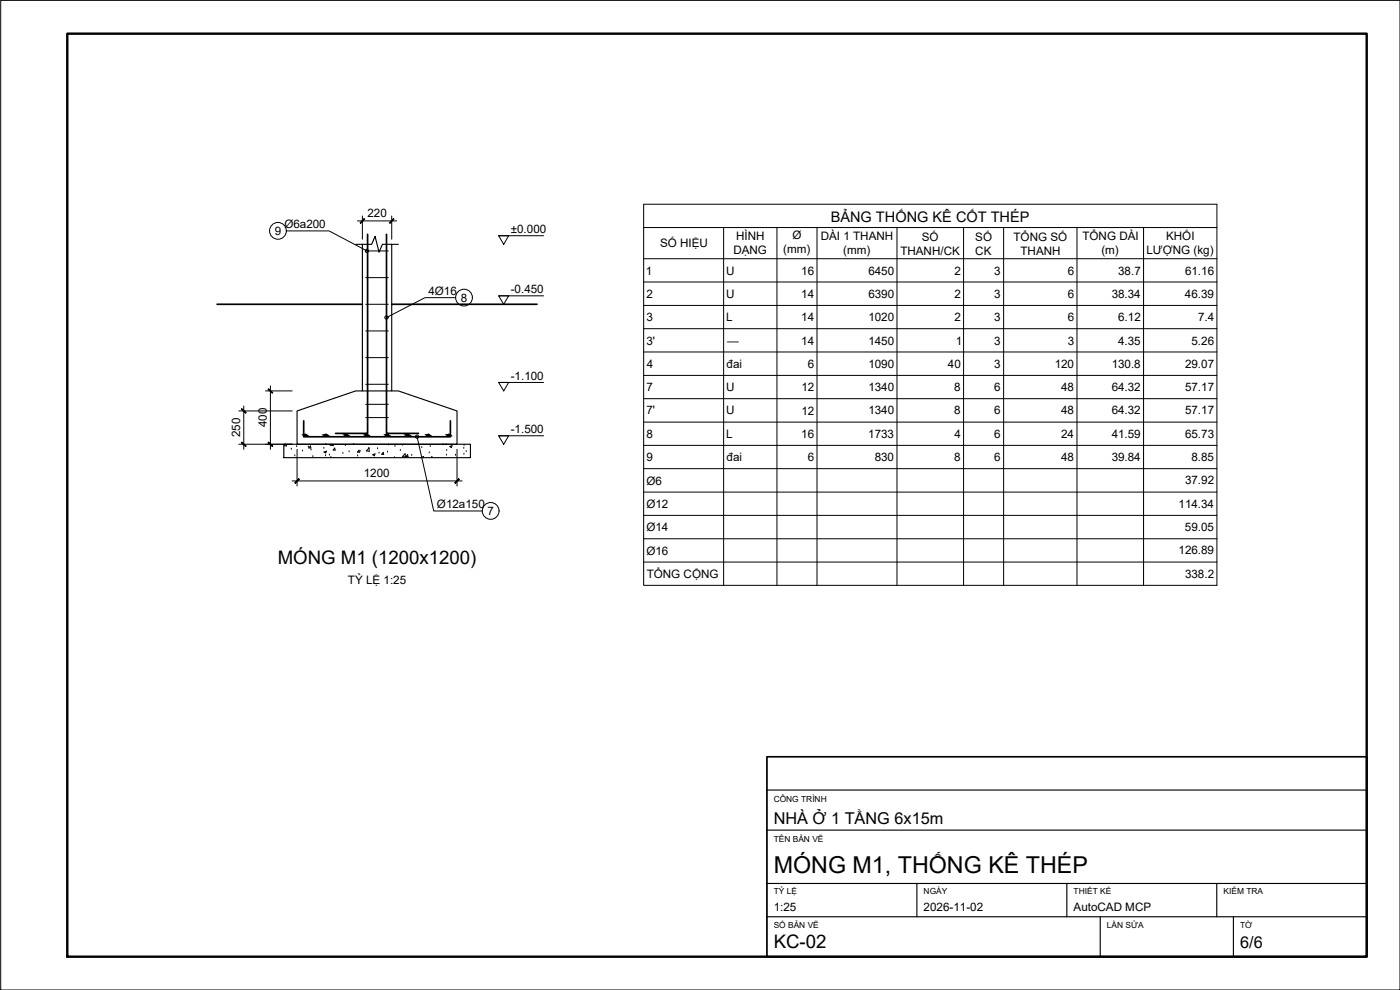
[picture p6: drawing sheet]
<svg xmlns="http://www.w3.org/2000/svg" width="420mm" height="297mm" viewBox="0 0 420 297" stroke-linecap="round" stroke-linejoin="round" font-family="sans-serif">
<!-- layer: S-CONC -->
<path d="M106.8 73.3h4.7l1.1-2.4 1.1 4.8 1.1-2.4h4.7M108.8 73.3v44M117.6 73.3v44M85.2 133.3h56v4h-56zM89.2 123.3l17.6-6h12.7l17.7 6v10h-48z" fill="none" stroke="#000" stroke-width=".34"/>
<!-- layer: S-CONC-PATT -->
<g fill="none" stroke="#000" stroke-width=".3">
<path d="M85.8 133.3l-.4 .5h.6l-.1-.5M87.4 134.8h.1M88.5 136.8h.1M89 134h.1M90.8 135.3h.1M92.5 134.1h.1M93.2 133.8l.1 .6h-.6zM93.3 135h.1M93.9 137h.1M97.2 134.5h.1M97.2 135.6l.8-.3-.3 .7zM97.7 136.8h.1"/>
<path d="M97.8 133.4h.1M98.8 136.6h.1M99.3 137.2h.1M99.4 133.3l-.3 .3 .9 .1M99.9 133.3l.1 .5M100.5 134.4l.1 .7-.6-.1zM102.9 136h.1M103.6 133.7h.1M104.8 135.5h.1M106.2 133.3h.1M107.3 136.8h.1M107.7 135.1l.2 .6h-.6z"/>
<path d="M108.1 135.4h.1M110.7 134.5h.1M110.7 134.4l.1 1-.9-.1zM111.8 136.4l.7-.2-.1 .6zM113.3 134.6h.1M113.7 136h.1M115.1 135.7l-.5 .6 .5 .1-.1-.7M116.3 135.7h.1M116.6 133.5h.1M118.4 137.3h.1M118.5 133.9h.1M120.1 135.2h.1"/>
<path d="M120.6 133.3l.3 .2v-.2M121.6 136.1l.1 1-.9-.1zM122.3 136.4l.2 .6-.7-.1zM123.6 136.6h.1M126.5 137.3l.6-.3-.1 .3M126.6 134.3h.1M128.8 135.9h.1M129.1 134h.1M129.4 137.3l.2-.3 .1 .3M133 133.5h.1M133.9 133.4h.1M134 136.6h.1"/>
<path d="M134.1 135.2h.1M135 134l.7-.3-.2 .6zM136.7 136.6h.1M139.2 134.5h.1M139.2 136.3h.1M139.3 133.6h.1M139.9 135.5h.1"/>
</g>
<!-- layer: S-REBR -->
<g fill="none" stroke="#000" stroke-width=".51">
<path d="M110.3 70.3v59.7h-9.6M116 70.3v59.7h9.6M91.1 126.3v4.7h44.1v-4.7"/>
<circle cx="91.6" cy="130.6" r=".23"/>
<circle cx="97.8" cy="130.6" r=".23"/>
<circle cx="103.9" cy="130.6" r=".23"/>
<circle cx="110" cy="130.6" r=".23"/>
<circle cx="116.2" cy="130.6" r=".23"/>
<circle cx="122.4" cy="130.6" r=".23"/>
<circle cx="128.5" cy="130.6" r=".23"/>
<circle cx="134.7" cy="130.6" r=".23"/>
</g>
<g fill="#000" stroke="#000" stroke-width=".3">
<path d="M91.6 130.4l.2 .1zM91.4 130.5h.4z"/>
<path d="M91.4 130.5l.5 .1zM91.4 130.5l.5 .1z"/>
<path d="M91.4 130.7h.4zM91.4 130.7l.3 .1z"/>
<path d="M91.4 130.6h.5zM91.4 130.6l.4 .1z"/>
<path d="M97.7 130.4l.3 .1zM97.6 130.5h.4z"/>
<path d="M97.6 130.5l.4 .1zM97.6 130.5l.4 .1z"/>
<path d="M97.6 130.7h.4zM97.6 130.7l.3 .1z"/>
<path d="M97.5 130.6h.5zM97.5 130.6l.5 .1z"/>
<path d="M103.8 130.4l.3 .1zM103.8 130.4l.3 .1z"/>
<path d="M103.8 130.5l.4 .1zM103.8 130.5l.4 .1z"/>
<path d="M103.8 130.7h.3zM103.8 130.7l.2 .1z"/>
<path d="M103.7 130.6h.5zM103.7 130.6l.4 .1z"/>
<path d="M110 130.4l.3 .1zM109.9 130.5h.4z"/>
<path d="M109.9 130.5l.4 .1zM109.9 130.5l.4 .1z"/>
<path d="M109.9 130.7h.4zM109.9 130.7l.3 .1z"/>
<path d="M109.9 130.6h.4zM109.9 130.6l.4 .1z"/>
<path d="M116.2 130.4l.2 .1zM116 130.5h.4z"/>
<path d="M116 130.5l.5 .1zM116 130.5l.5 .1z"/>
<path d="M116 130.7h.4zM116 130.7l.3 .1z"/>
<path d="M116 130.6h.5zM116 130.6l.4 .1z"/>
<path d="M122.3 130.4l.3 .1zM122.2 130.5h.4z"/>
<path d="M122.2 130.5l.4 .1zM122.2 130.5l.4 .1z"/>
<path d="M122.2 130.7h.4zM122.2 130.7l.3 .1z"/>
<path d="M122.1 130.6h.5zM122.1 130.6l.5 .1z"/>
<path d="M128.5 130.4l.2 .1zM128.4 130.5h.3z"/>
<path d="M128.4 130.5l.4 .1zM128.4 130.5l.4 .1z"/>
<path d="M128.4 130.7h.3zM128.4 130.7l.2 .1z"/>
<path d="M128.3 130.6h.5zM128.3 130.6l.4 .1z"/>
<path d="M134.6 130.4l.3 .1zM134.5 130.5h.4z"/>
<path d="M134.5 130.5l.4 .1zM134.5 130.5l.4 .1z"/>
<path d="M134.5 130.7h.4zM134.5 130.7l.2 .1z"/>
<path d="M134.5 130.6h.4zM134.5 130.6l.4 .1z"/>
</g>
<!-- layer: S-REBR-STIR -->
<path d="M109.8 75.3h6.7M109.8 99.3h6.7M109.8 91.3h6.7M109.8 83.3h6.7M109.8 115.3h6.7M109.8 107.3h6.7M109.8 121.3h6.7M109.8 125.3h6.7" fill="none" stroke="#000" stroke-width=".3"/>
<!-- layer: A-ELEV-OTLN -->
<path d="M65.2 91.3h43.6M117.6 91.3h43.6" fill="none" stroke="#000" stroke-width=".51"/>
<!-- layer: S-ANNO-SYMB -->
<path d="M149.6 70.7h3.1l-1.5 2.6zM149.6 70.7h13.6M149.6 88.8h3.1l-1.5 2.5zM149.6 88.8h13.6M149.6 114.8h3.1l-1.5 2.5zM149.6 114.8h13.6M149.6 130.8h3.1l-1.5 2.5zM149.6 130.8h13.6" fill="none" stroke="#000" stroke-width=".3"/>
<!-- layer: S-ANNO-DIMS -->
<path d="M107.3 66.3h11.7M108.8 64.8v7M117.6 64.8v7M79.7 117.3h8M81.2 115.8v19M71.7 133.3h16M71.7 123.3h16M73.2 121.8v13M89.2 134.8v11M137.2 134.8v11M87.7 144.3h51" fill="none" stroke="#000" stroke-width=".3"/>
<!-- layer: 0 -->
<g fill="#000" stroke="#000" stroke-width=".3">
<path d="M109.3 65.6l-1.1 1.4 1.2-1.2zM108.1 66.8l1.2-1.2-1.1 1.4z"/>
<path d="M116.9 66.8l.1 .2 1.1-1.4zM118.1 65.6l.1 .2-1.2 1.2z"/>
<path d="M80.5 116.8l1.2 1.2 .1-.2zM80.5 116.8l.1-.1 1.2 1.1z"/>
<path d="M72.5 132.8l1.3 1-1.2-1.1zM72.5 132.8l1.3 1-.1 .2z"/>
<path d="M72.5 122.8l1.2 1.2 .1-.1zM72.5 122.8l.1-.2 1.2 1.3z"/>
<path d="M80.5 132.8l1.3 1-1.2-1.1zM80.5 132.8l1.3 1-.1 .2z"/>
<path d="M89.7 143.7l-1.1 1.3 1.2-1.2zM88.5 144.9l1.2-1.2-1.1 1.3z"/>
<path d="M136.5 144.9l.1 .1 1.1-1.3zM137.7 143.7l.1 .1-1.2 1.2z"/>
</g>
<!-- layer: S-ANNO-TEXT -->
<g fill="none" stroke="#000" stroke-width=".3">
<path d="M85.9 69.3h12.9l11.4 6M193.2 61.3h172v114.3h-172zM193.2 68.3h172M193.2 77.6h172M217.2 68.3v107.3M233.2 68.3v107.3M245.2 68.3v107.3M269.2 68.3v107.3M289.2 68.3v107.3M301.2 68.3v107.3M323.2 68.3v107.3M343.2 68.3v107.3"/>
<path d="M136.8 89.3h-9.2l-11.6 6M193.2 84.6h172M193.2 91.6h172M193.2 98.6h172M193.2 105.6h172M193.2 112.6h172M193.2 119.6h172M125.2 131l5 22.3h14.6M193.2 126.6h172M193.2 133.6h172M193.2 140.6h172M193.2 147.6h172"/>
<path d="M193.2 154.6h172M193.2 161.7h172M193.2 168.6h172"/>
<circle cx="83.4" cy="69.3" r="2.52"/>
<circle cx="110.1" cy="75.3" r=".49"/>
<circle cx="116" cy="95.3" r=".49"/>
<circle cx="139.3" cy="89.3" r="2.52"/>
<circle cx="125.2" cy="131" r=".49"/>
<circle cx="147.3" cy="153.3" r="2.52"/>
</g>
<!-- layer: A-ANNO-TTLB -->
<path d="M.2 .1h420v296.9h-420z" fill="none" stroke="#000" stroke-width=".3"/>
<path d="M20.2 10.1h390v276.9h-390z" fill="none" stroke="#000" stroke-width=".72"/>
<path d="M230.2 227.1h180v59.9h-180z" fill="none" stroke="#000" stroke-width=".51"/>
<path d="M230.2 237.1h180M230.2 249.1h180M230.2 275.1h180M230.2 265.1h180M275.2 265.1v10M320.2 265.1v10M330.2 275.1v11.9M365.2 265.1v10M370.2 275.1v11.9" fill="none" stroke="#000" stroke-width=".34"/>
<text font-size="7" x="232.2" y="262.1">MÓNG M1, THỐNG KÊ THÉP</text>
<g font-size="5.6">
<text x="83.4" y="169.3">MÓNG M1 (1200x1200)</text>
<text x="232.2" y="284.6">KC-02</text>
</g>
<g font-size="4.9">
<text x="232.2" y="247.1">NHÀ Ở 1 TẦNG 6x15m</text>
<text x="372.2" y="284.6">6/6</text>
</g>
<text font-size="4.4" x="249.3" y="66.7">BẢNG THỐNG KÊ CỐT THÉP</text>
<g font-size="3.5">
<text x="110.3" y="65.2">220</text>
<text x="82.5" y="70.6">9</text>
<text x="85.3" y="68.5">Ø6a200</text>
<text x="153.3" y="70">±0.000</text>
<text x="237.8" y="71.8">Ø</text>
<text x="198.1" y="74.2">SỐ HIỆU</text>
<text x="220.1" y="76.4">DẠNG</text>
<text x="220.9" y="72.1">HÌNH</text>
<text x="235.1" y="76">(mm)</text>
<text x="246.3" y="72">DÀI 1 THANH</text>
<text x="253.1" y="76.3">(mm)</text>
<text x="270.2" y="76.6">THANH/CK</text>
<text x="276.6" y="72.4">SỐ</text>
<text x="292.7" y="72.4">SỐ</text>
<text x="292.7" y="76.6">CK</text>
<text x="304.2" y="72.4">TỔNG SỐ</text>
<text x="306.3" y="76.6">THANH</text>
<text x="324.9" y="72">TỔNG DÀI</text>
<text x="330.5" y="76.3">(m)</text>
<text x="344.1" y="76.3">LƯỢNG (kg)</text>
<text x="350" y="72">KHỐI</text>
<text x="193.8" y="82.4">1</text>
<text x="217.9" y="82.4">U</text>
<text x="240.5" y="82.4">16</text>
<text x="260.6" y="82.4">6450</text>
<text x="286.4" y="82.4">2</text>
<text x="298.4" y="82.4">3</text>
<text x="320.4" y="82.4">6</text>
<text x="335.6" y="82.4">38.7</text>
<text x="355.6" y="82.4">61.16</text>
<text x="128.6" y="88.5">4Ø16</text>
<text x="153.3" y="88">-0.450</text>
<text x="194.1" y="89.4">2</text>
<text x="217.9" y="89.4">U</text>
<text x="240.5" y="89.4">14</text>
<text x="260.6" y="89.4">6390</text>
<text x="286.4" y="89.4">2</text>
<text x="298.4" y="89.4">3</text>
<text x="320.4" y="89.4">6</text>
<text x="333.6" y="89.4">38.34</text>
<text x="355.6" y="89.4">46.39</text>
<text x="138.3" y="90.5">8</text>
<text x="194" y="96.3">3</text>
<text x="217.9" y="96.4">L</text>
<text x="240.5" y="96.4">14</text>
<text x="260.6" y="96.3">1020</text>
<text x="286.4" y="96.4">2</text>
<text x="298.4" y="96.3">3</text>
<text x="320.4" y="96.3">6</text>
<text x="335.6" y="96.3">6.12</text>
<text x="359.5" y="96.4">7.4</text>
<text x="194" y="103.4">3'</text>
<text x="218.2" y="103.4">—</text>
<text x="240.5" y="103.4">14</text>
<text x="260.6" y="103.4">1450</text>
<text x="286.9" y="103.4">1</text>
<text x="298.4" y="103.4">3</text>
<text x="320.4" y="103.4">3</text>
<text x="335.5" y="103.4">4.35</text>
<text x="357.6" y="103.4">5.26</text>
<text x="153.3" y="114">-1.100</text>
<text x="194.1" y="110.4">4</text>
<text x="218.1" y="110.3">đai</text>
<text x="242.4" y="110.3">6</text>
<text x="260.6" y="110.3">1090</text>
<text x="284.5" y="110.3">40</text>
<text x="298.4" y="110.3">3</text>
<text x="316.5" y="110.3">120</text>
<text x="333.6" y="110.3">130.8</text>
<text x="355.6" y="110.3">29.07</text>
<text x="194" y="117.4">7</text>
<text x="217.9" y="117.4">U</text>
<text x="240.5" y="117.4">12</text>
<text x="260.6" y="117.4">1340</text>
<text x="286.4" y="117.4">8</text>
<text x="298.4" y="117.4">6</text>
<text x="318.5" y="117.4">48</text>
<text x="333.6" y="117.4">64.32</text>
<text x="355.6" y="117.4">57.17</text>
<text x="194" y="124.4">7'</text>
<text x="217.9" y="124.4">U</text>
<text x="240.5" y="124.4">12</text>
<text x="260.6" y="124.4">1340</text>
<text x="286.4" y="124.4">8</text>
<text x="298.4" y="124.4">6</text>
<text x="318.5" y="124.4">48</text>
<text x="333.6" y="124.4">64.32</text>
<text x="355.6" y="124.4">57.17</text>
<text x="72.1" y="131.2" transform="rotate(-90 72.1 131.2)">250</text>
<text x="80.1" y="128.2" transform="rotate(-90 80.1 128.2)">400</text>
<text x="153.3" y="130">-1.500</text>
<text x="194" y="131.3">8</text>
<text x="217.9" y="131.4">L</text>
<text x="240.5" y="131.3">16</text>
<text x="260.6" y="131.3">1733</text>
<text x="286.4" y="131.4">4</text>
<text x="298.4" y="131.3">6</text>
<text x="318.5" y="131.4">24</text>
<text x="333.6" y="131.3">41.59</text>
<text x="355.6" y="131.3">65.73</text>
<text x="109.2" y="143.2">1200</text>
<text x="194" y="138.4">9</text>
<text x="218.1" y="138.4">đai</text>
<text x="242.4" y="138.4">6</text>
<text x="262.5" y="138.4">830</text>
<text x="286.4" y="138.4">8</text>
<text x="298.4" y="138.4">6</text>
<text x="318.5" y="138.4">48</text>
<text x="333.6" y="138.4">39.84</text>
<text x="357.5" y="138.4">8.85</text>
<text x="194" y="145.4">Ø6</text>
<text x="355.6" y="145.4">37.92</text>
<text x="131.1" y="152.5">Ø12a150</text>
<text x="146.3" y="154.5">7</text>
<text x="194" y="152.4">Ø12</text>
<text x="353.7" y="152.4">114.34</text>
<text x="194" y="159.4">Ø14</text>
<text x="355.6" y="159.4">59.05</text>
<text x="194" y="166.4">Ø16</text>
<text x="353.7" y="166.4">126.89</text>
<text x="194.1" y="173.4">TỔNG CỘNG</text>
<text x="355.6" y="173.4">338.2</text>
<text x="104.4" y="175.3">TỶ LỆ 1:25</text>
<text x="232.2" y="273.2">1:25</text>
<text x="277.2" y="273.2">2026-11-02</text>
<text x="322.2" y="273.2">AutoCAD MCP</text>
</g>
<g font-size="2.5">
<text x="232.2" y="240.6">CÔNG TRÌNH</text>
<text x="232.2" y="252.5">TÊN BẢN VẼ</text>
<text x="232.2" y="268.3">TỶ LỆ</text>
<text x="277.2" y="268.3">NGÀY</text>
<text x="322.2" y="268.3">THIẾT KẾ</text>
<text x="367.2" y="268.3">KIỂM TRA</text>
<text x="232.2" y="278.6">SỐ BẢN VẼ</text>
<text x="332.2" y="278.6">LẦN SỬA</text>
<text x="372.2" y="278.6">TỜ</text>
</g>
</svg>
